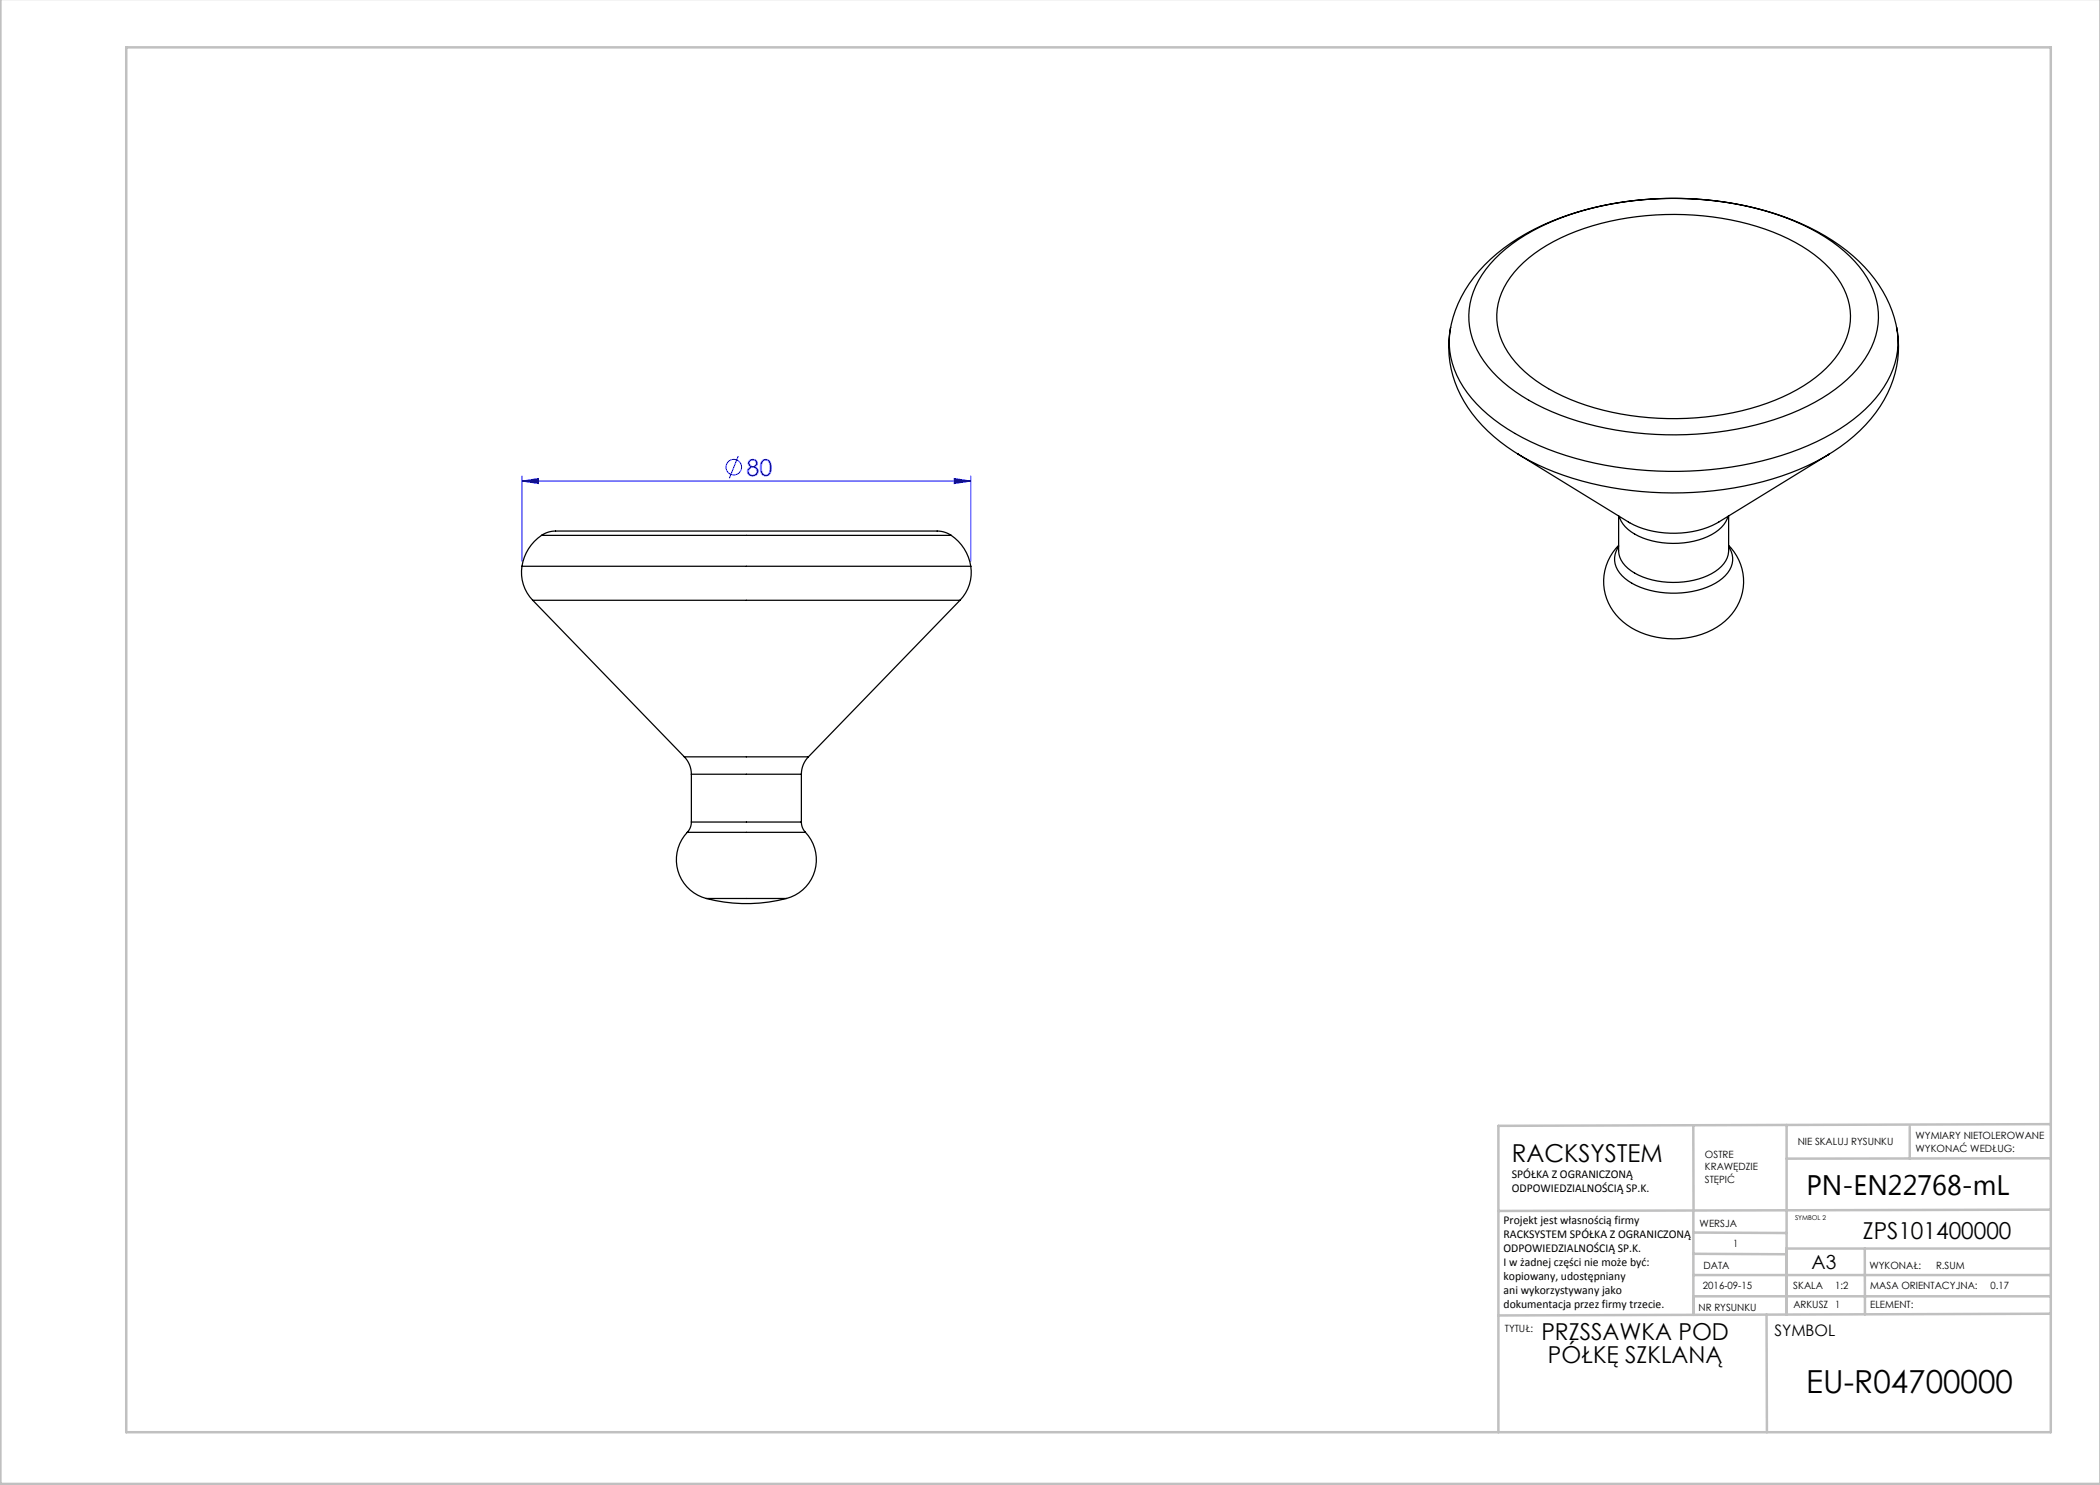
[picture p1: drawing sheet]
<svg xmlns="http://www.w3.org/2000/svg" width="420mm" height="297mm" viewBox="0 0 420 297" stroke-linecap="round" stroke-linejoin="round" font-family="sans-serif">
<g fill="none" stroke="#00f" stroke-width=".2">
<path d="M104.4 96.2l3.3-.5v1zM104.4 95.2v17.1M104.4 96.2h89.8M147.6 91.2l-1.7 4.5M190.9 95.7l3.3 .5-3.3 .5zM194.2 95.2v17.1"/>
<circle cx="146.8" cy="93.4" r="1.56"/>
</g>
<g fill="none" stroke="#c0c0c0" stroke-width=".5">
<path d="M.1 -.1v296.9h419.9M25.2 9.5h385v276.9h-385zM338.7 225.2v16.9M357.3 225v37.9M382 225.4v6.3M410.1 224.8l-110.4 .4v61.2M410.1 231.7h-52.8M338.7 259.3h71.5M338.7 255h71.5M338.7 250.8l18.6 .1M338.7 246.5l18.6 .1M338.7 242.1v20.9"/>
<path d="M373 249.7v13.2M410.1 241.9l-110.4 .3M410.2 249.7h-52.9v13.2M353.3 262.9l.1 23.5M410.2 262.7l-110.5 .4"/>
</g>
<path d="M190.9 95.7l3.3 .5-3.3 .5zM104.4 96.2l3.3-.5v1z" fill="#00f"/>
<g fill="none" stroke="#000" stroke-width=".25">
<path d="M299 51.8a39.6 39.6 0 0 1 17.5-9.7 67 67 0 0 1 42.6 2.2 30.2 30.2 0 0 1 14.3 11.2 14.6 14.6 0 0 1-1.1 17.3 34.1 34.1 0 0 1-15.8 10.5 66.8 66.8 0 0 1-46.1-.9 30.2 30.2 0 0 1-14.3-11.3 14.6 14.6 0 0 1 1.1-17.2zM303.7 53.5a34.9 34.9 0 0 1 16.5-8.8 57.7 57.7 0 0 1 36 2.4 26 26 0 0 1 12 9.6 12.7 12.7 0 0 1-1.2 15 31 31 0 0 1-15.2 9.5 57.4 57.4 0 0 1-39.3-2 24.9 24.9 0 0 1-11.6-9.8 12.8 12.8 0 0 1 2-15zM290.1 65.5a26 26 0 0 1 10.6-15.9 53.5 53.5 0 0 1 26.5-9.5 65.3 65.3 0 0 1 34.6 5.4 33.2 33.2 0 0 1 15.5 14.1 21.4 21.4 0 0 1-3.1 24.2 40.6 40.6 0 0 1-19.7 12 69.9 69.9 0 0 1-45.3-2.1l-3.2-1.5-2.4-1.4 22.1 13.6a19.2 19.2 0 0 0 18.1 0l22.1-13.6M379.3 65.5a16.8 16.8 0 0 1-4.2 14.2 39 39 0 0 1-17 10.8 73.6 73.6 0 0 1-48.5-.7 36.2 36.2 0 0 1-16.1-11.2 16.4 16.4 0 0 1-3.4-13.1 22 22 0 0 0 6.3 19.6 34.7 34.7 0 0 0 7.3 5.8M104.4 113.3a8 8 0 0 0 2.1 6.8M104.4 113.3h89.8M108.3 107.1a9.2 9.2 0 0 0-3.9 6.2M108.3 107.1a7.3 7.3 0 0 1 4.6-.9h74.5a5 5 0 0 1 2.8 .9M108.3 107.1h81.9M190.2 107.1a9.2 9.2 0 0 1 4 6.2M194.2 113.3a8 8 0 0 1-2.2 6.8M323.7 109.1a10.4 10.4 0 0 0 2.8 16.6 16.9 16.9 0 0 0 18.5-1.5 10.3 10.3 0 0 0 .7-15.1"/>
<path d="M323.7 103.2v6.9a5.3 5.3 0 0 0 3.2 4.5 17 17 0 0 0 16.1-.3 5.1 5.1 0 0 0 2.7-4.2v-6.9M323.7 109.3a4.5 4.5 0 0 0 1.3 6.4 17.2 17.2 0 0 0 13.5 2.6 10.9 10.9 0 0 0 7.4-4.3 4.2 4.2 0 0 0-.2-4.7M323.8 103.3a6.9 6.9 0 0 0 4.8 4.3 17.2 17.2 0 0 0 14.4-1.1 5.8 5.8 0 0 0 2.6-3.2M106.5 120.1h85.5M106.5 120.1l30.4 31.3M192 120.1l-30.3 31.3M136.9 151.4a5 5 0 0 1 1.4 3.4M136.9 151.4h24.8M138.3 154.8h22M138.3 154.8v9.6M160.3 154.8v9.6M161.7 151.4a5 5 0 0 0-1.4 3.4"/>
<path d="M137.5 166.5a8 8 0 0 0 3.8 13.2M137.5 166.5h23.6M138.3 164.4a3 3 0 0 1-.8 2.1M138.3 164.4h22M141.3 179.7a31.7 31.7 0 0 0 16 0M141.3 179.7h16M160.3 164.4a3 3 0 0 0 .8 2.1M161.1 166.5a8 8 0 0 1-3.8 13.2"/>
</g>
<text font-size="6.3" x="361.3" y="278.5">EU-R04700000</text>
<text font-size="5.6" x="361.3" y="239.1">PN-EN22768-mL</text>
<text font-size="4.9" x="302.4" y="232.4">RACKSYSTEM</text>
<text font-size="4.7" fill="#00f" x="149.3" y="95.1">80</text>
<g font-size="4.7">
<text x="372.6" y="247.8">ZPS101400000</text>
<text x="308.3" y="268.1">PRZSSAWKA POD</text>
<text x="309.6" y="272.6">PÓŁKĘ SZKLANĄ</text>
</g>
<text font-size="3.9" x="362.3" y="253.8">A3</text>
<text font-size="3.2" x="354.9" y="267.2">SYMBOL</text>
<g font-size="2.4">
<text x="302.4" y="235.6">SPÓŁKA Z OGRANICZONĄ</text>
<text x="302.4" y="238.4">ODPOWIEDZIALNOŚCIĄ SP.K.</text>
<text x="300.7" y="244.7">Projekt jest własnością firmy</text>
<text x="300.7" y="247.5">RACKSYSTEM SPÓŁKA Z OGRANICZONĄ</text>
<text x="300.7" y="250.3">ODPOWIEDZIALNOŚCIĄ SP.K.</text>
<text x="300.7" y="253.1">I w żadnej części nie może być:</text>
<text x="300.7" y="256">kopiowany, udostępniany</text>
<text x="300.7" y="258.8">ani wykorzystywany jako</text>
<text x="300.7" y="261.6">dokumentacja przez firmy trzecie.</text>
</g>
<g font-size="2">
<text x="383.1" y="227.9">WYMIARY NIETOLEROWANE</text>
<text x="341" y="231.6">OSTRE</text>
<text x="359.5" y="228.9">NIE SKALUJ RYSUNKU</text>
<text x="383.1" y="230.4">WYKONAĆ WEDŁUG:</text>
<text x="341" y="234.1">KRAWĘDZIE</text>
<text x="341" y="236.6">STĘPIĆ</text>
<text x="339.9" y="245.4">WERSJA</text>
<text x="346.6" y="249.5">1</text>
<text x="340.6" y="257.7">2016-09-15</text>
<text x="340.7" y="253.8">DATA</text>
<text x="358.7" y="257.7">SKALA</text>
<text x="367" y="257.7">1:2</text>
<text x="373.9" y="253.8">WYKONAŁ:</text>
<text x="374.1" y="257.7">MASA ORIENTACYJNA:</text>
<text x="387.2" y="253.8">R.SUM</text>
<text x="398.1" y="257.7">0.17</text>
<text x="339.7" y="262.3">NR RYSUNKU</text>
<text x="358.7" y="261.7">ARKUSZ 1</text>
<text x="374.1" y="261.7">ELEMENT:</text>
<text x="301" y="266.4">TYTUŁ:</text>
</g>
<text font-size="1.3" x="359" y="244">SYMBOL 2</text>
</svg>
